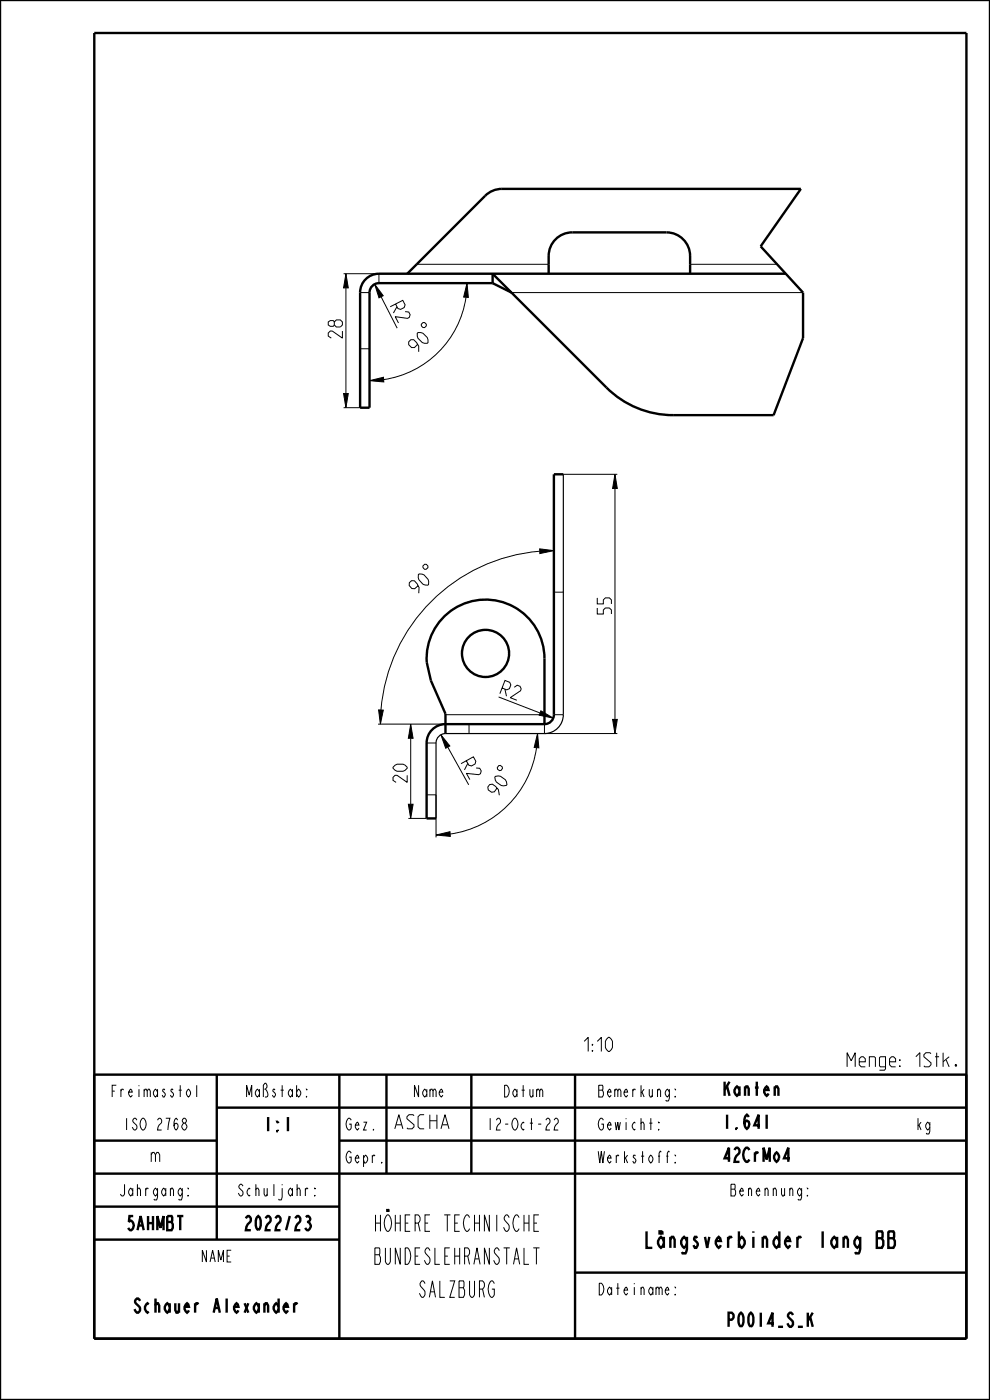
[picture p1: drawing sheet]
<svg xmlns="http://www.w3.org/2000/svg" width="210mm" height="297mm" viewBox="0 0 210 297" stroke-linecap="round" stroke-linejoin="round" font-family="sans-serif">
<g fill="#000">
<path d="M73.4 58.1l.5 3h-1zM79.5 60.3l1.8 2.4-.9 .5zM99.1 60.1l.2 3-1-.1zM72.9 83.5h1l-.5 3zM78.4 80.8l2.9-.8 .1 1zM114.5 116.4l3 .4-3 .6zM130.4 100.6l.5 3h-1zM80.3 150.6h1l-.6 3zM87.1 153.6l.5 3h-1zM93.5 155.9l1.9 2.4-.9 .4zM114 155.6l.3 3h-1zM114.7 150.8l2.7 1.5-3-.6z"/>
<path d="M129.9 152.6h1l-.5 3zM86.6 170.6h1l-.5 3zM92.5 177.1l3-.7v1z"/>
</g>
<g fill="none" stroke="#000" stroke-width=".21">
<path d="M72.9 58.1h7.5v2M73.4 58.1l.5 3h-1zM88.4 56.1h28M146.4 56.1h18.4M73.4 61.1v22.4M76.4 62.1h2M78.4 74v7.3M79.5 60.3l1.8 2.4-.9 .5zM80.8 63l3.4 6.6M89.4 68.8l.3-.4h.4l.3 .4v.3l-.3 .4h-.4l-.3-.4zM98.8 63.1a20.7 20.7 0 0 1-17.4 17.4M99.1 60.1l.2 3-1-.1z"/>
<path d="M108.5 62.1h61.8M72.9 83.5h1l-.5 3zM72.9 86.5h3.5M78.4 80.8l2.9-.8 .1 1zM114.5 116.4l3 .4-3 .6zM114.5 116.9a36.8 36.8 0 0 0-33.7 33.7M119.5 100.6h11.4M130.4 100.6l.5 3h-1zM130.4 103.6v49M89.7 120l.4-.3h.3l.4 .4v.3l-.4 .4h-.4l-.3-.4zM117.5 125.6h2M80.2 153.6h19.3"/>
<path d="M80.3 150.6h1l-.6 3zM87.1 153.6l.5 3h-1zM87.1 156.6v14M90.5 157.6h2M93.5 155.9l1.9 2.4-.9 .4zM95 158.5l4.4 8M105.8 147.9l8.8 3.4M113.8 158.6a21.5 21.5 0 0 1-18.3 18.3M114 155.6l.3 3h-1zM114.7 150.8l2.7 1.5-3-.6zM115.5 153.6v2h15.4M117.5 151.6h2"/>
<path d="M129.9 152.6h1l-.5 3zM86.6 170.6h1l-.5 3zM86.6 173.6h3.9M92.5 177.1l3-.7v1zM92.5 168.6v9M105.8 162.4h.3l.4 .3 .1 .3-.3 .4-.3 .1-.5-.3v-.4z"/>
</g>
<g fill="none" stroke="#000" stroke-width=".51">
<path d="M0 0h210v297h-210zM20 7h185v277h-185zM88.4 56.1l-2 2M106.5 40.1h63.4l-8.5 12.2 8.9 9.8v9.6l-6.2 16.4h-21.3a20 20 0 0 1-14.2-5.9l-24.1-24.1v2M116.4 56.1v2M146.4 56.1v2M166.7 58.1h-86.3a4 4 0 0 0-4 4M104.5 60.1h-24.1a2 2 0 0 0-2 2M104.5 60.1l4 2M76.4 86.5h2M119.5 100.6h-2v51a2 2 0 0 1-2 2v-2M94.5 153.6a4 4 0 0 0-4 4"/>
<path d="M20 228h185v56M46 235h159M46 228v35M72 228v56M82 228v21M100 228v21M122 228v56M20 242h26M20 249h185M20 256h52M72 242h133M20 263h52"/>
<path d="M122 270h83"/>
</g>
<path d="M119.5 100.6v51a4 4 0 0 1-4 4M94.5 155.6a2 2 0 0 0-2 2" fill="none" stroke="#000" stroke-width=".25"/>
<!-- layer: A_ACHSEN -->
<g fill="none" stroke="#000" stroke-width=".51">
<path d="M76.4 62.1v24.4M78.4 62.1v24.4M115.5 151.6v-11.9a12.5 12.5 0 0 0-12.9-12.5 12.5 12.5 0 0 0-12.1 13.3l.9 3.9 3.1 7v2.2"/>
<circle cx="103" cy="138.6" r="5"/>
</g>
<path d="M76.4 74h2M94.5 151.6h21" fill="none" stroke="#000" stroke-width=".21"/>
<!-- layer: A_RUNDUNGEN -->
<path d="M106.5 40.1l-1.7 .3-1.5 .8-14.9 14.9M116.4 56.1a6.4 6.4 0 0 1 1.2-5 5 5 0 0 1 3.8-1.8h20a5 5 0 0 1 5 5v1.8M90.5 157.6v16h2M115.5 153.6h-21v2" fill="none" stroke="#000" stroke-width=".51"/>
<path d="M99.5 153.6v2M90.5 168.6h2" fill="none" stroke="#000" stroke-width=".21"/>
<path d="M92.5 157.6v16M94.5 155.6h21" fill="none" stroke="#000" stroke-width=".25"/>
<g font-size="4.6">
<text x="77.1" y="261.2">HÖHERE TECHNISCHE</text>
<text x="77.1" y="268.2">BUNDESLEHRANSTALT</text>
<text x="133.4" y="264.7">Längsverbinder lang BB</text>
<text x="87.6" y="275.2">SALZBURG</text>
</g>
<g font-size="3.9">
<text x="82.8" y="65.1" transform="rotate(63 82.8 65.1)">R2</text>
<text x="72.6" y="71.7" transform="rotate(-90 72.6 71.7)">28</text>
<text x="88.5" y="74.9" transform="rotate(-45 88.5 74.9)">90</text>
<text x="88.5" y="126.1" transform="rotate(-42 88.5 126.1)">90</text>
<text x="129.7" y="130.3" transform="rotate(-90 129.7 130.3)">55</text>
<text x="106" y="147.2" transform="rotate(21 106 147.2)">R2</text>
<text x="86.4" y="166" transform="rotate(-90 86.4 166)">20</text>
<text x="97.8" y="162" transform="rotate(61 97.8 162)">R2</text>
<text x="105.7" y="169.1" transform="rotate(-55 105.7 169.1)">90</text>
<text x="121.4" y="223.1">1:10</text>
<text x="179.1" y="226.3">Menge: 1Stk.</text>
<text x="153.2" y="232.5">Kanten</text>
<text x="55.5" y="240">1:1</text>
<text x="83.2" y="239.5">ASCHA</text>
<text x="153.2" y="239.5">1.641</text>
<text x="31.6" y="246.5">m</text>
<text x="153.2" y="246.5">42CrMo4</text>
<text x="26" y="261">5AHMBT</text>
<text x="50.8" y="261">2022/23</text>
<text x="26.1" y="278.5">Schauer Alexander</text>
<text x="152.9" y="281.5">P0014_S_K</text>
</g>
<g font-size="3.3">
<text x="22.3" y="232.7">Freimasstol</text>
<text x="51.2" y="232.7">Maßstab:</text>
<text x="87.1" y="232.7">Name</text>
<text x="106.1" y="232.7">Datum</text>
<text x="127.1" y="232.7">Bemerkung:</text>
<text x="25.2" y="239.7">ISO 2768</text>
<text x="73.2" y="239.7">Gez.</text>
<text x="102.2" y="239.7">12-Oct-22</text>
<text x="127.1" y="239.7">Gewicht:</text>
<text x="194.2" y="239.7">kg</text>
<text x="73.2" y="246.7">Gepr.</text>
<text x="127.1" y="246.7">Werkstoff:</text>
<text x="24.2" y="253.7">Jahrgang:</text>
<text x="49.2" y="253.7">Schuljahr:</text>
<text x="153.7" y="253.7">Benennung:</text>
<text x="42.1" y="267.7">NAME</text>
<text x="127.1" y="274.7">Dateiname:</text>
</g>
</svg>
